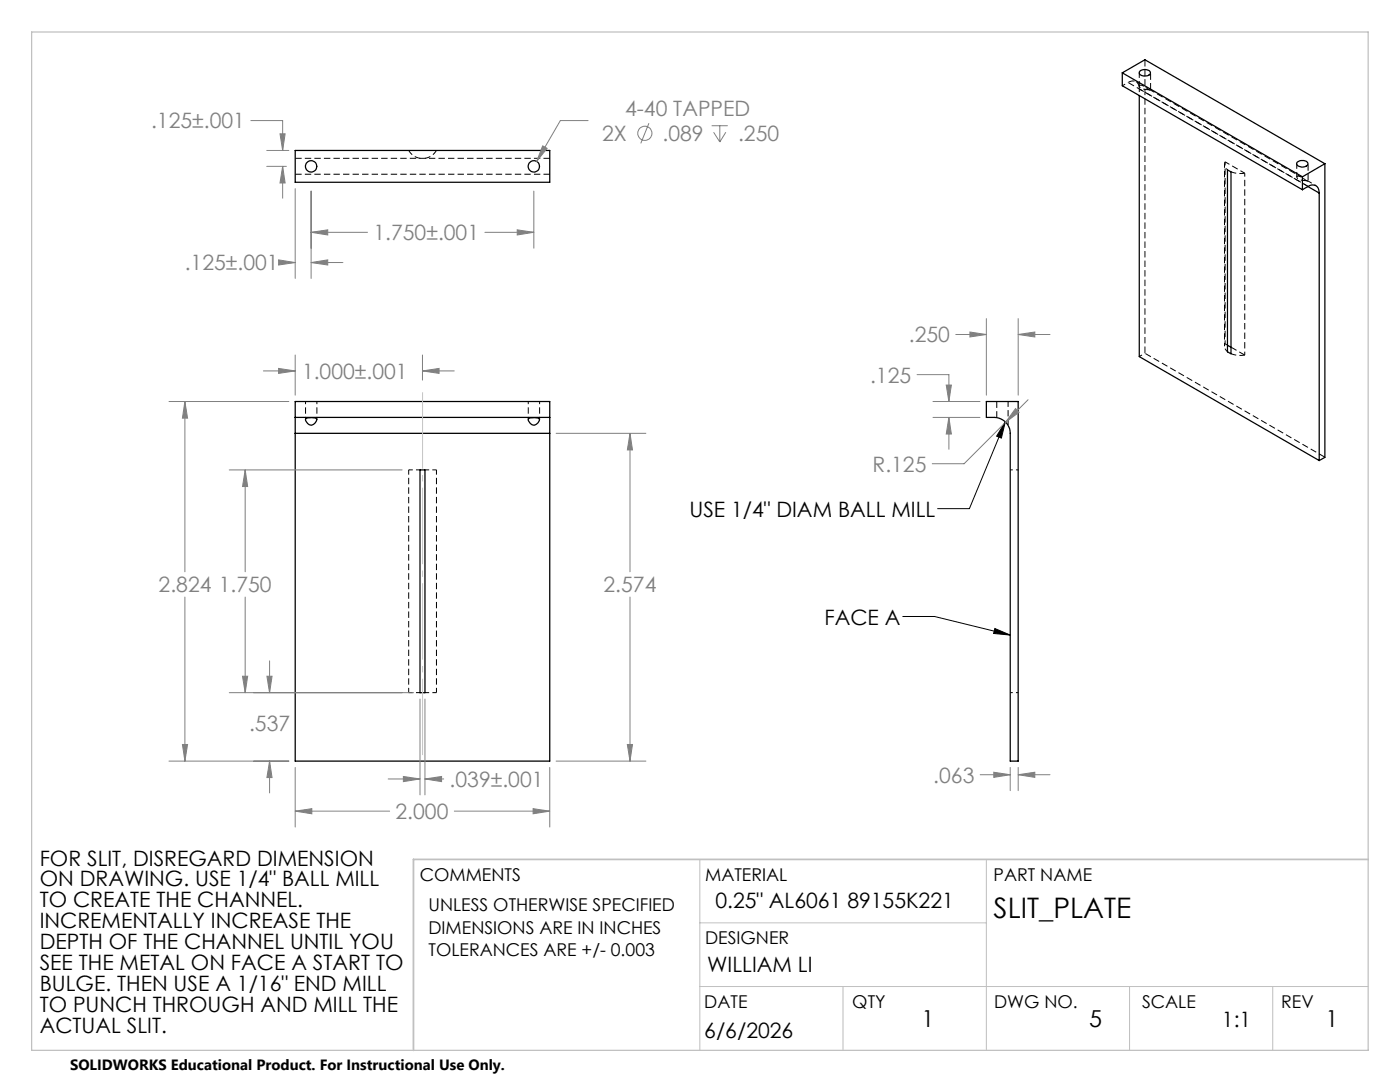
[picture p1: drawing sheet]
<svg xmlns="http://www.w3.org/2000/svg" width="279mm" height="216mm" viewBox="0 0 279 216" stroke-linecap="round" stroke-linejoin="round" font-family="sans-serif">
<path d="M259.8 35.4l-30.2-17.4M83.8 93.8h-2.2M87.1 93.8h-2.3M81.6 138.2h2.2M84.8 138.2h2.3" fill="none" stroke="#000" stroke-width=".2" stroke-dasharray="1.3 .6" stroke-dashoffset=".4" stroke-linecap="butt"/>
<path d="M248.4 34.6l-3.9-2.3M87.1 93.8v44.4M81.6 138.2v-44.4" fill="none" stroke="#000" stroke-width=".2" stroke-dasharray="1.3 .6" stroke-dashoffset=".3" stroke-linecap="butt"/>
<path d="M61 80.1v3.6M63.2 83.7v-3.6M105.4 80.1v3.6M107.7 83.7v-3.6" fill="none" stroke="#000" stroke-width=".2" stroke-dasharray="1.3 .6" stroke-dashoffset=".7" stroke-linecap="butt"/>
<g fill="none" stroke="#000" stroke-width=".25">
<path d="M224 14.5v2.6l35.9 20.8M224 14.5l35.9 20.8M224 14.5l4.5-2.6 35.9 20.8M227.4 19v52.2l35.9 20.7M227.6 14.1a1.49 1.49 0 0 1 2 .3 1.19 1.19 0 0 1-2 .6l-.2-.5zM58.9 30h50.8v6.4h-50.8zM245 33.9l.7 .4v36.3l-.7-.4zM258.9 32.4a1.51 1.51 0 0 1 2.1 .2 1.24 1.24 0 0 1-1.9 .5l-.3-.4zM259.9 35.3v2.6M261 37.2a1.38 1.38 0 0 1 1.6-.1 1.38 1.38 0 0 1 .7 1.4M261 37.2l-1.1 .7M261 37.2l2.3 1.3"/>
<path d="M263.3 38.5v53.4M264.4 32.7v58.6l-1.1 .6M264.4 32.7l-4.5 2.6M245 68.9l.7 .4M58.9 83.3v3.2M58.9 83.3v-3.2h50.8v3.2M58.9 86.5v65.4h50.8v-65.4M58.9 83.3h50.8M58.9 86.5h50.8M61 83.6a2.38 2.38 0 0 1 2.2 0 1.1 1.1 0 0 1-1.1 1.2 1.1 1.1 0 0 1-1.1-1.2zM83.8 93.8h1v44.4h-1zM105.4 83.6a2.38 2.38 0 0 1 2.2 0 1.1 1.1 0 0 1-1.1 1.2 1.1 1.1 0 0 1-1.1-1.2z"/>
<path d="M109.7 83.3v3.2M196.8 80.1h6.4v71.8h-1.6v-65.4a3.2 3.2 0 0 0-3.2-3.2h-1.6z"/>
<circle cx="62.1" cy="33.2" r="1.13"/>
<circle cx="106.5" cy="33.2" r="1.13"/>
</g>
<path d="M203.2 93.8h-1.6M201.6 138.2h1.6" fill="none" stroke="#000" stroke-width=".2" stroke-dasharray="1.3 .6" stroke-dashoffset=".8" stroke-linecap="butt"/>
<path d="M229.3 17.9l.3 .1M58.9 34.8h50.8M109.7 31.6h-50.8M260.7 36.1h.3M244.5 68.6l.5 .3M245.7 69.3l2.7 1.6M198.9 80.1v3.2" fill="none" stroke="#000" stroke-width=".2" stroke-dasharray="1.3 .6" stroke-linecap="butt"/>
<path d="M227.4 14.5v2.7M83.8 31.6a3.2 3.2 0 0 1-2.2-1.6M87.1 30a3.2 3.2 0 0 1-2.3 1.6M248.4 34.6a5.2 5.2 0 0 1-2.7-.3M258.8 32.7v2.6M261 37.2l-33.6-19.4M245.7 70.6a5.2 5.2 0 0 0 2.7 .3M201.2 84.8v-4.7" fill="none" stroke="#000" stroke-width=".2" stroke-dasharray="1.3 .6" stroke-dashoffset=".2" stroke-linecap="butt"/>
<path d="M229.6 18l-1.7-1-.5 .1a1.28 1.28 0 0 0 1.4 .8h.5M261.1 36.1l-1.7-.9-.6 .1a1.28 1.28 0 0 0 1.4 .7l.5 .1" fill="none" stroke="#000" stroke-width=".2" stroke-dasharray="1.3 .6" stroke-dashoffset=".1" stroke-linecap="butt"/>
<path d="M225.1 16.5l35.9 20.7M227.4 17.8a1.37 1.37 0 0 0-.7-1.5 1.37 1.37 0 0 0-1.6 .2M228.5 11.9v58.6M229.6 18v-3.5M261.1 36.1v-3.4M228.5 70.5l35.9 20.7" fill="none" stroke="#000" stroke-width=".2" stroke-dasharray="1.3 .6" stroke-dashoffset="-.1" stroke-linecap="butt"/>
<path d="M224 17.1l1.1-.6M227.4 17.8v1.2M244.4 32.8v36.3M248.4 34.6v36.3M227.4 71.1l1.1-.6M244.5 68.6v-36.3" fill="none" stroke="#000" stroke-width=".2" stroke-dasharray="1.3 .6" stroke-dashoffset=".6" stroke-linecap="butt"/>
<path d="M228.3 17.2l-1.6-.9M245 33.9a1.25 1.25 0 0 1-.5-1.6M262.6 37l-1.6-.9M244.5 68.6a1.25 1.25 0 0 0 .5 1.6" fill="none" stroke="#000" stroke-width=".2" stroke-dasharray="1.3 .6" stroke-dashoffset=".9" stroke-linecap="butt"/>
<g fill="none" stroke="#808080" stroke-width=".2">
<path d="M50.1 24.1h6.3v5.9M53.2 33.2h3.9M53.2 30h4.4M55.9 26.7h1l-.5 3.3zM56.4 33.2l.5 3.3h-1zM56.4 33.2v6.3M58.9 37.6v18M62.1 38.1v17.5M106.5 38.1v11.4M108.3 29.1l.9 .5-2.1 2.6zM117.4 24.1h-5.6l-4.7 8.1M129.5 24.6l-1.6 4"/>
<path d="M142 25.1h3.2M142.4 26.4l1.3 1.9M143.7 25.1v3.2M144.9 26.4l-1.2 1.9M55.6 51.9l3.3 .5-3.3 .5zM56.8 52.4h2.1M62.1 46.4l3.3-.5v1zM62.1 52.4l3.3-.5v1zM62.1 46.4h11.2M62.1 52.4h6.3M96.8 46.4h9.7M103.2 45.9l3.3 .5-3.3 .5z"/>
<path d="M52.6 74h6.3M55.6 73.5l3.3 .5-3.3 .5zM58.9 70.8v8M84.3 74l3.3-.5v1zM84.3 70.8v5M84.3 74h6.4M183 74.8h6.4v5.3M188.8 76.8h1.1l-.5 3.3zM190.7 66.7h6.1M193.6 66.3l3.2 .4-3.2 .5zM196.8 63.6v15.2M203.2 66.7l3.3-.4v.9z"/>
<path d="M203.2 63.6v15.2M203.2 66.7h6.3M205.2 79.8l-12.8 12.7h-6.3M33.7 80.1h23.9M36.9 80.1l.5 3.3h-1zM36.9 80.1v34M45.8 93.8h34.5M48.9 93.8l.5 3.3h-1zM48.9 93.8v20.3M111 86.5h17.9M125.7 86.5l.5 3.3h-1zM125.7 86.5v27.6"/>
<path d="M186.2 80.1h9.4M186.2 83.3h9.4M189.4 83.3l.5 3.3h-1.1zM189.4 83.3v6.3M202.7 81.5l.7 .8-2.7 1.9zM36.9 119.1v32.8M48.9 119.1v19.1M125.7 119.1v32.8M45.8 138.2h36.7M48.4 134.9h1l-.5 3.3zM53.3 134.9h1l-.5 3.3zM53.8 131.9v6.3"/>
<path d="M83.8 139.5v19.1M84.8 139.5v19.1M33.7 151.9h23.9M36.4 148.6h1l-.5 3.3zM53.8 151.9l.5 3.3h-1zM53.8 151.9v6.3M58.9 153.1v11.9M77.5 155.4h6.3M80.5 154.9l3.3 .5-3.3 .6zM84.8 155.4l3.3-.5v1.1zM84.8 155.4h3.7M109.7 153.1v11.9"/>
<path d="M111 151.9h17.9M125.2 148.6h1l-.5 3.3zM195.6 154.6h6M198.3 154.1l3.3 .5-3.3 .5zM201.6 153.1v4.7M203.2 154.6l3.3-.5v1zM203.2 153.1v4.7M203.2 154.6h6.3M58.9 161.9l3.3-.5v1zM58.9 161.9h18.9M90.7 161.9h19M106.4 161.4l3.3 .5-3.3 .5z"/>
<circle cx="128.7" cy="26.6" r="1.41"/>
</g>
<path d="M200.6 84.2l-.8 3.2-.9-.4zM200.6 84.2l-7.1 17.3h-6.4M180.2 123h6.3l15.1 3.7M198.5 125.4l3.1 1.3-3.3-.3z" fill="none" stroke="#000" stroke-width=".2"/>
<path d="M84.3 77.1v74.7" fill="none" stroke="#c0c0c0" stroke-width=".2" stroke-dasharray="15.2 1.3 1.3 1.3" stroke-dashoffset="-1.2" stroke-linecap="butt"/>
<path d="M139.7 171.5v38.1M196.8 171.5v38.1M139.7 196.8h133.3M139.7 184.1h57.1M168.2 196.8v12.8M225.4 196.8v12.8M254 196.8v12.8" fill="none" stroke="#c0c0c0" stroke-width=".2"/>
<path d="M6.3 6.4h266.7v203.2h-266.7z" fill="none" stroke="#c0c0c0" stroke-width=".25"/>
<path d="M273 171.5h-190.5v38.1" fill="none" stroke="#c0c0c0" stroke-width=".35"/>
<path d="M200.6 84.2l-.8 3.2-.9-.4zM198.5 125.4l3.1 1.3-3.3-.3z" fill="#000"/>
<g fill="#808080">
<path d="M36.9 80.1l.5 3.3h-1zM36.4 148.6h1l-.5 3.3zM58.9 161.9l3.3-.5v1zM106.4 161.4l3.3 .5-3.3 .5zM53.3 134.9h1l-.5 3.3zM53.8 151.9l.5 3.3h-1zM48.4 134.9h1l-.5 3.3zM48.9 93.8l.5 3.3h-1zM84.8 155.4l3.3-.5v1.1zM80.5 154.9l3.3 .5-3.3 .6zM125.7 86.5l.5 3.3h-1zM125.2 148.6h1l-.5 3.3zM189.4 83.3l.5 3.3h-1.1zM188.8 76.8h1.1l-.5 3.3zM193.6 66.3l3.2 .4-3.2 .5zM203.2 66.7l3.3-.4v.9zM198.3 154.1l3.3 .5-3.3 .5zM203.2 154.6l3.3-.5v1zM202.7 81.5l-2 2.7 2.7-1.9zM62.1 46.4l3.3-.5v1zM103.2 45.9l3.3 .5-3.3 .5zM62.1 52.4l3.3-.5v1zM55.6 51.9l3.3 .5-3.3 .5zM108.3 29.1l-1.2 3.1 2.1-2.6zM56.4 33.2l.5 3.3h-1zM55.9 26.7h1l-.5 3.3z"/>
<path d="M84.3 74l3.3-.5v1zM55.6 73.5l3.3 .5-3.3 .5z"/>
</g>
<text font-size="5.6" x="198.3" y="183.2">SLIT_PLATE</text>
<g font-size="4.7">
<text x="183.9" y="204.9">1</text>
<text x="217.4" y="204.9">5</text>
<text x="264.5" y="204.9">1</text>
</g>
<g font-size="4.2" fill="#808080">
<text x="124.8" y="23.1">4-40 TAPPED</text>
<text x="30.1" y="25.6">.125±.001</text>
<text x="120.2" y="28.1">2X</text>
<text x="132.2" y="28.1">.089</text>
<text x="147.3" y="28.1">.250</text>
<text x="74.5" y="48">1.750±.001</text>
<text x="36.9" y="54">.125±.001</text>
<text x="181.4" y="68.3">.250</text>
<text x="60.3" y="75.6">1.000±.001</text>
<text x="173.6" y="76.4">.125</text>
<text x="174.1" y="94.1">R.125</text>
<text x="31.7" y="118.2">2.824 1.750</text>
<text x="120.5" y="118.2">2.574</text>
<text x="49.7" y="145.9">.537</text>
<text x="89.7" y="157">.039±.001</text>
<text x="186.3" y="156.2">.063</text>
<text x="78.9" y="163.4">2.000</text>
</g>
<g font-size="4.2">
<text x="137.6" y="103.1">USE 1/4&quot; DIAM BALL MILL</text>
<text x="164.5" y="124.6">FACE A</text>
<text x="7.9" y="172.7">FOR SLIT, DISREGARD DIMENSION</text>
<text x="7.9" y="176.9">ON DRAWING. USE 1/4&quot; BALL MILL</text>
<text x="7.9" y="181.1">TO CREATE THE CHANNEL.</text>
<text x="7.9" y="185.2">INCREMENTALLY INCREASE THE</text>
<text x="142.8" y="181.2">0.25&quot; AL6061 89155K221</text>
<text x="7.9" y="189.4">DEPTH OF THE CHANNEL UNTIL YOU</text>
<text x="7.9" y="193.6">SEE THE METAL ON FACE A START TO</text>
<text x="7.9" y="197.8">BULGE. THEN USE A 1/16&quot; END MILL</text>
<text x="141.1" y="193.9">WILLIAM LI</text>
<text x="7.9" y="201.9">TO PUNCH THROUGH AND MILL THE</text>
<text x="7.9" y="206.1">ACTUAL SLIT.</text>
<text x="140.6" y="207.2">6/6/2026</text>
<text x="243.9" y="204.9">1:1</text>
</g>
<g font-size="3.5">
<text x="83.8" y="175.9">COMMENTS</text>
<text x="140.7" y="175.9">MATERIAL</text>
<text x="198.3" y="175.8">PART NAME</text>
<text x="85.5" y="181.8">UNLESS OTHERWISE SPECIFIED</text>
<text x="85.5" y="186.3">DIMENSIONS ARE IN INCHES</text>
<text x="85.5" y="190.8">TOLERANCES ARE +/- 0.003</text>
<text x="140.7" y="188.3">DESIGNER</text>
<text x="140.6" y="201.2">DATE</text>
<text x="170.1" y="201.2">QTY</text>
<text x="198.4" y="201.2">DWG NO.</text>
<text x="227.9" y="201.2">SCALE</text>
<text x="255.7" y="201.2">REV</text>
</g>
<text font-size="3" x="14" y="213.5">SOLIDWORKS Educational Product. For Instructional Use Only.</text>
</svg>
